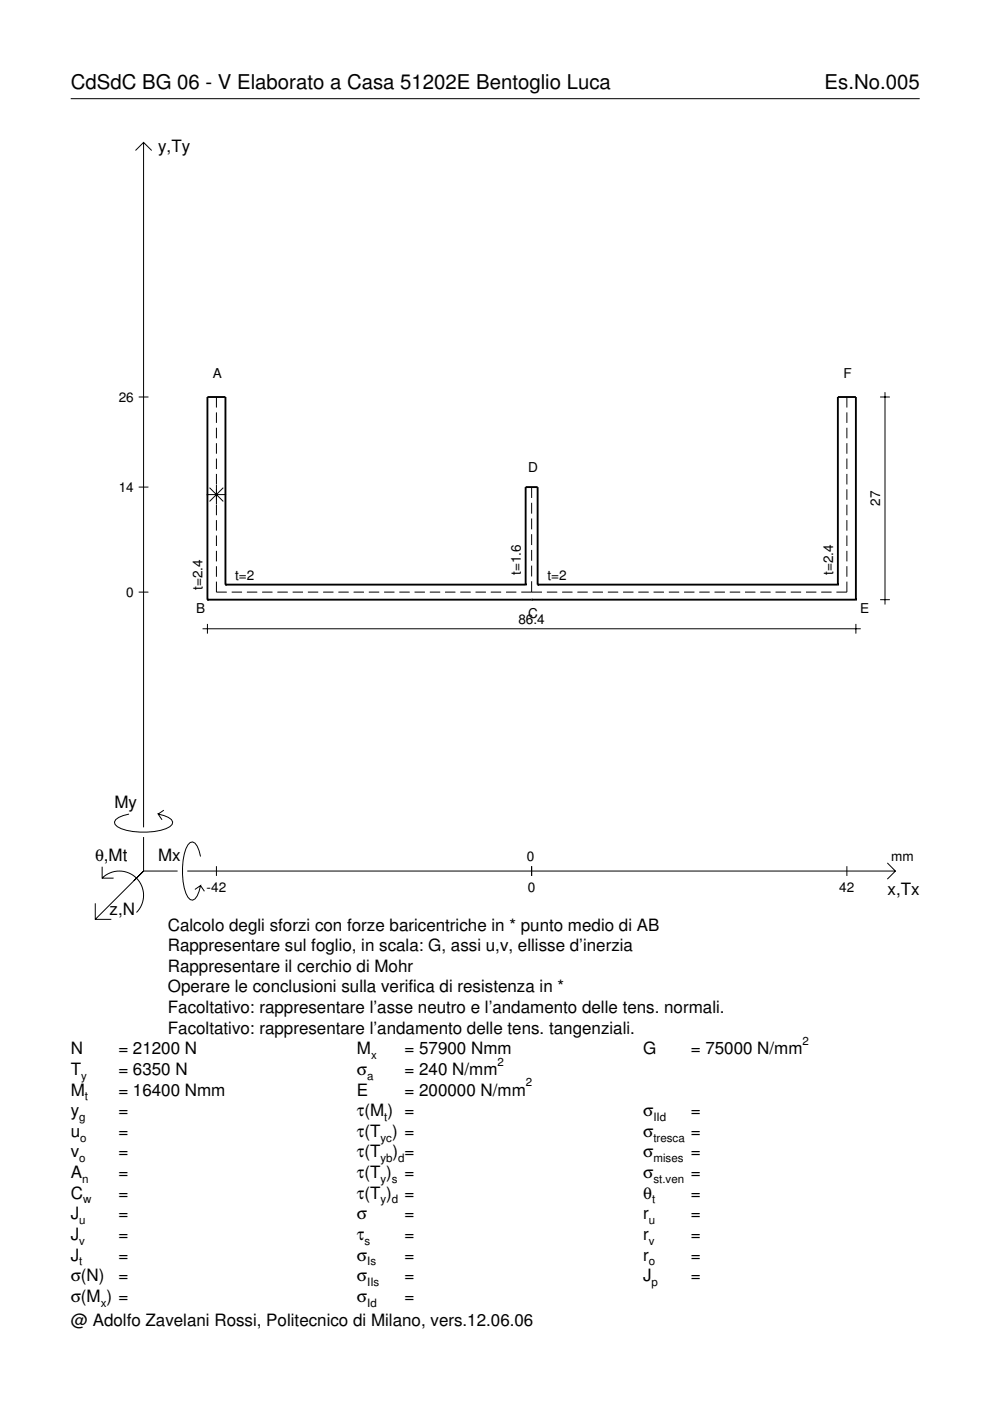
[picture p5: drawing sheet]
<svg xmlns="http://www.w3.org/2000/svg" width="210mm" height="297mm" viewBox="0 0 210 297" stroke-linecap="round" stroke-linejoin="round" font-family="sans-serif">
<g fill="none" stroke="#000" stroke-width=".21">
<path d="M15 20.9h180M28.7 31.9l1.7-1.7 1.8 1.7M30.4 30.2v145.2M29.4 84.2h2.1M45.9 84.2v2.2M45.9 87.4v2.3M45.9 90.7v2.2M45.9 94v2.2M45.9 97.2v2.3M179.6 84.2v2.2M179.6 87.4v2.3M179.6 90.7v2.2"/>
<path d="M179.6 94v2.2M179.6 97.2v2.3M186.6 84.2h2.1M187.6 83.1v45.1M29.4 103.3h2.1M43.8 104.9h4.1M44.4 103.4l2.9 2.9M45.9 100.5v2.2M45.9 102.8v4.1M45.9 107v2.2M45.9 110.3v2.2M45.9 113.5v2.3"/>
<path d="M45.9 116.8v2.2M47.3 103.4l-2.9 2.9M112.7 103.3v2.3M112.7 106.6v2.3M112.7 109.9v2.3M112.7 113.3v2.3M112.7 116.6v2.3M112.7 119.9v2.3M179.6 100.5v2.2M179.6 103.7v2.3M179.6 107v2.2M179.6 110.3v2.2"/>
<path d="M179.6 113.5v2.3M179.6 116.8v2.2M29.4 125.5h2.1M42.9 133.3h139.6M44 132.3v2M45.9 123.3v2.2h2.2M45.9 120.1v2.2M49.1 125.5h2.2M52.3 125.5h2.2M55.6 125.5h2.2M58.8 125.5h2.2M62 125.5h2.2"/>
<path d="M65.3 125.5h2.2M68.5 125.5h2.2M71.7 125.5h2.2M75 125.5h2.2M78.2 125.5h2.2M81.4 125.5h2.2M84.7 125.5h2.2M87.9 125.5h2.2M91.1 125.5h2.2M94.4 125.5h2.2M97.6 125.5h2.2M100.8 125.5h2.2"/>
<path d="M104.1 125.5h2.2M107.3 125.5h2.2M110.5 125.5h4.4M112.7 123.2v2.3M115.9 125.5h2.3M119.2 125.5h2.2M122.4 125.5h2.2M125.6 125.5h2.2M128.9 125.5h2.2M132.1 125.5h2.2M135.3 125.5h2.2M138.6 125.5h2.2"/>
<path d="M141.8 125.5h2.2M145 125.5h2.2M148.3 125.5h2.2M151.5 125.5h2.2M154.7 125.5h2.2M158 125.5h2.2M161.2 125.5h2.2M164.4 125.5h2.2M167.7 125.5h2.2M170.9 125.5h2.2M174.1 125.5h2.2M179.6 123.3v2.2h-2.3"/>
<path d="M179.6 120.1v2.2M181.5 132.3v2M186.6 127.1h2.1M27.3 172.6a3.6 3.6 0 0 0-3 1.7l.1 .5a5.7 5.7 0 0 0 3.8 1.5 13.3 13.3 0 0 0 7.8-1l.5-.5 .1-.5a3.6 3.6 0 0 0-3.1-1.7l.8 1.2M30.4 177.5v7.2M34.7 171.8l-1.2 .8M20.2 191.5v3.4h3.4M21.7 186.2a5.1 5.1 0 0 1 7.2 0 5.1 5.1 0 0 1 0 7.3M21.7 183.8v2.4h2.4M30.4 184.7l-10.2 10.2M30.4 184.7l-2 2M30.4 184.7h7.2"/>
<path d="M39.7 184.7h150.1M42.5 181.6a3.6 3.6 0 0 0-1.7-3.1l-.5 .1a5.7 5.7 0 0 0-1.5 3.8 13.3 13.3 0 0 0 1 7.8l.5 .5 .5 .2a3.6 3.6 0 0 0 1.7-3.1l-1.2 .8M42.5 187.8l.8 1.2M45.9 183.7v2M112.7 183.7v2M179.6 183.7v2M188.1 183l1.7 1.7-1.7 1.7"/>
</g>
<g fill="none" stroke="#000" stroke-width=".4">
<path d="M44 127.1h.1M44 127.1h137.5M47.8 124h.1M47.8 124v-39.8h-3.8v42.9M47.8 124h63.6M111.4 124h.1M111.4 124v-20.7h2.6v20.7M112.7 127.1h.1M114 124h.1M114 124h63.6M177.6 124h.1M177.6 124v-39.8h3.9v42.9"/>
<path d="M181.5 127.1h.1"/>
</g>
<g font-size="4.3">
<text x="15" y="18.9">CdSdC BG 06 - V Elaborato a Casa 51202E Bentoglio Luca</text>
<text x="174.8" y="18.9">Es.No.005</text>
</g>
<g font-size="3.6">
<text x="33.5" y="32.3">y,Ty</text>
<text x="24.3" y="171.3">My</text>
<text x="20.1" y="182.6">θ,Mt</text>
<text x="33.5" y="182.6">Mx</text>
<text x="188.2" y="189.8">x,Tx</text>
<text x="23.2" y="193.9">z,N</text>
<text x="35.6" y="197.3">Calcolo degli sforzi con forze baricentriche in * punto medio di AB</text>
<text x="35.6" y="201.7">Rappresentare sul foglio, in scala: G, assi u,v, ellisse d’inerzia</text>
<text x="35.6" y="206">Rappresentare il cerchio di Mohr</text>
<text x="35.6" y="210.4">Operare le conclusioni sulla verifica di resistenza in *</text>
<text x="35.6" y="214.8">Facoltativo: rappresentare l’asse neutro e l’andamento delle tens. normali.</text>
<text x="35.6" y="219.2">Facoltativo: rappresentare l’andamento delle tens. tangenziali.</text>
<text x="15" y="223.5">N</text>
<text x="15" y="227.9">T</text>
<text x="25.1" y="227.9">= 6350 N</text>
<text x="25.1" y="223.5">= 21200 N</text>
<text x="75.7" y="223.5">M</text>
<text x="75.7" y="227.9">σ</text>
<text x="85.8" y="223.5">= 57900 Nmm</text>
<text x="85.8" y="227.9">= 240 N/mm</text>
<text x="136.4" y="223.5">G</text>
<text x="146.5" y="223.5">= 75000 N/mm</text>
<text x="15" y="232.3">M</text>
<text x="25.1" y="232.3">= 16400 Nmm</text>
<text x="75.7" y="232.3">E</text>
<text x="85.8" y="232.3">= 200000 N/mm</text>
<text x="15" y="236.7">y</text>
<text x="25.1" y="236.7">=</text>
<text x="75.7" y="236.7">τ(M ) =</text>
<text x="136.4" y="236.7">σ</text>
<text x="146.5" y="236.7">=</text>
<text x="15" y="241">u</text>
<text x="15" y="245.4">v</text>
<text x="25.1" y="241">=</text>
<text x="25.1" y="245.4">=</text>
<text x="75.7" y="245.4">τ(T</text>
<text x="75.7" y="241">τ(T ) =</text>
<text x="83.3" y="245.4">) =</text>
<text x="136.4" y="241">σ</text>
<text x="136.4" y="245.4">σ</text>
<text x="146.5" y="241">=</text>
<text x="146.5" y="245.4">=</text>
<text x="15" y="249.8">A</text>
<text x="25.1" y="249.8">=</text>
<text x="75.7" y="249.8">τ(T )</text>
<text x="85.8" y="249.8">=</text>
<text x="136.4" y="249.8">σ</text>
<text x="146.5" y="249.8">=</text>
<text x="15" y="254.2">C</text>
<text x="25.1" y="254.2">=</text>
<text x="75.7" y="254.2">τ(T )</text>
<text x="85.8" y="254.2">=</text>
<text x="136.4" y="254.2">θ</text>
<text x="146.5" y="254.2">=</text>
<text x="15" y="258.5">J</text>
<text x="15" y="262.9">J</text>
<text x="25.1" y="258.5">=</text>
<text x="25.1" y="262.9">=</text>
<text x="75.7" y="258.5">σ</text>
<text x="75.7" y="262.9">τ</text>
<text x="85.8" y="258.5">=</text>
<text x="85.8" y="262.9">=</text>
<text x="136.4" y="258.5">r</text>
<text x="136.4" y="262.9">r</text>
<text x="146.5" y="258.5">=</text>
<text x="146.5" y="262.9">=</text>
<text x="15" y="267.3">J</text>
<text x="25.1" y="267.3">=</text>
<text x="75.7" y="267.3">σ</text>
<text x="85.8" y="267.3">=</text>
<text x="136.4" y="267.3">r</text>
<text x="146.5" y="267.3">=</text>
<text x="15" y="271.7">σ(N)</text>
<text x="25.1" y="271.7">=</text>
<text x="75.7" y="271.7">σ</text>
<text x="85.8" y="271.7">=</text>
<text x="136.4" y="271.7">J</text>
<text x="146.5" y="271.7">=</text>
<text x="15" y="281.2">@ Adolfo Zavelani Rossi, Politecnico di Milano, vers.12.06.06</text>
<text x="15" y="276">σ(M ) =</text>
<text x="75.7" y="276">σ</text>
<text x="85.8" y="276">=</text>
</g>
<g font-size="2.9">
<text x="45.1" y="80">A</text>
<text x="178.8" y="80">F</text>
<text x="25.2" y="85.2">26</text>
<text x="112" y="100">D</text>
<text x="25.2" y="104.3">14</text>
<text x="186.6" y="107.3" transform="rotate(-90 186.6 107.3)">27</text>
<text x="42.9" y="125.1" transform="rotate(-90 42.9 125.1)">t=2.4</text>
<text x="49.9" y="122.9">t=2</text>
<text x="110.4" y="121.9" transform="rotate(-90 110.4 121.9)">t=1.6</text>
<text x="116" y="122.9">t=2</text>
<text x="176.6" y="121.9" transform="rotate(-90 176.6 121.9)">t=2.4</text>
<text x="26.8" y="126.5">0</text>
<text x="41.6" y="130">B</text>
<text x="112" y="131">C</text>
<text x="182.4" y="130">E</text>
<text x="109.9" y="132.3">86.4</text>
<text x="111.7" y="182.6">0</text>
<text x="189" y="182.6">mm</text>
<text x="43.8" y="189.1">-42</text>
<text x="111.9" y="189.1">0</text>
<text x="178" y="189.1">42</text>
</g>
<g font-size="2.4">
<text x="170.2" y="221.5">2</text>
<text x="78.7" y="224.5">x</text>
<text x="105.5" y="225.9">2</text>
<text x="17.2" y="228.9">y</text>
<text x="18" y="233.3">t</text>
<text x="77.9" y="228.9">a</text>
<text x="111.5" y="230.3">2</text>
<text x="16.8" y="237.7">g</text>
<text x="81.5" y="237.7">t</text>
<text x="138.5" y="237.7">IId</text>
<text x="17" y="242">o</text>
<text x="80.7" y="242">yc</text>
<text x="138.5" y="242">tresca</text>
<text x="16.8" y="246.4">o</text>
<text x="17.4" y="250.8">n</text>
<text x="80.7" y="246.4">yb d</text>
<text x="80.7" y="250.8">y s</text>
<text x="138.5" y="246.4">mises</text>
<text x="138.5" y="250.8">st.ven</text>
<text x="17.6" y="255.2">w</text>
<text x="80.7" y="255.2">y d</text>
<text x="138.2" y="255.2">t</text>
<text x="16.8" y="259.5">u</text>
<text x="16.8" y="263.9">v</text>
<text x="77.3" y="263.9">s</text>
<text x="137.6" y="259.5">u</text>
<text x="137.6" y="263.9">v</text>
<text x="16.8" y="268.3">t</text>
<text x="77.9" y="268.3">Is</text>
<text x="137.6" y="268.3">o</text>
<text x="77.9" y="272.7">IIs</text>
<text x="138.2" y="272.7">p</text>
<text x="21.4" y="277">x</text>
<text x="77.9" y="277">Id</text>
</g>
</svg>
